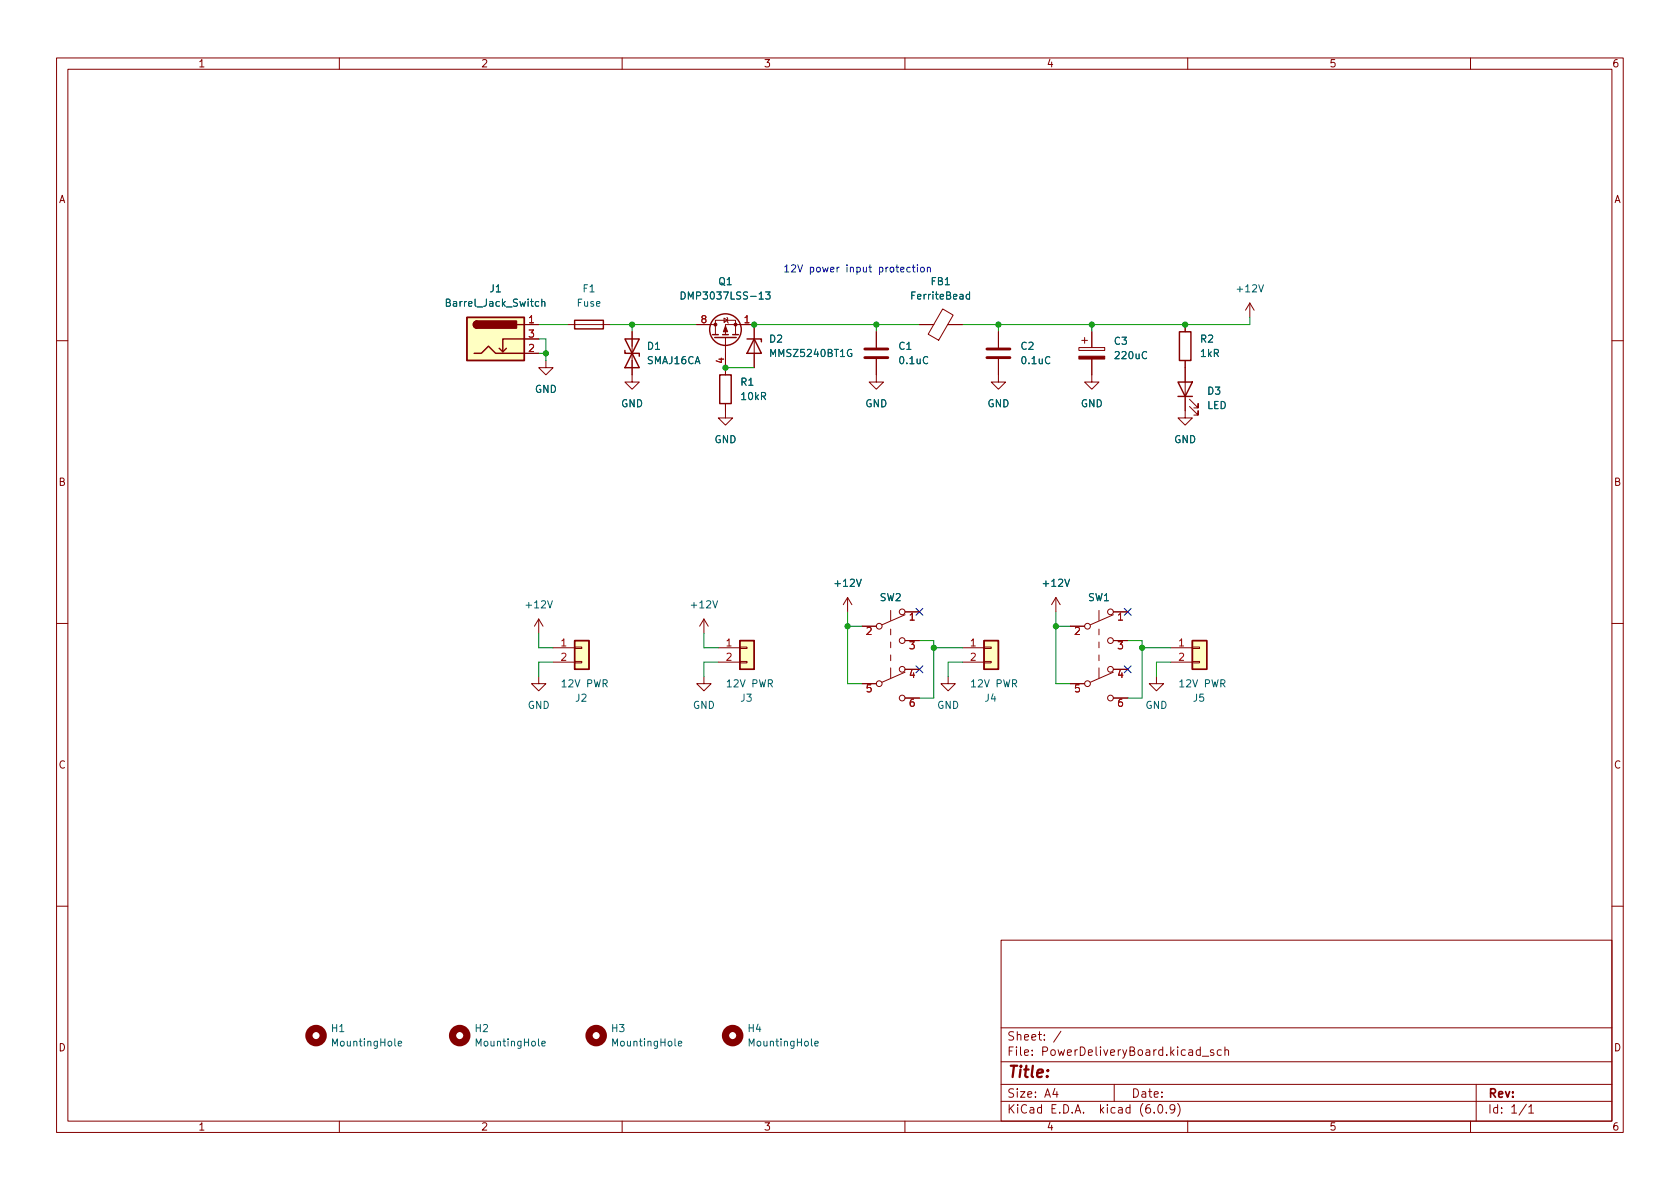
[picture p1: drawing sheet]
<svg xmlns="http://www.w3.org/2000/svg" width="297mm" height="210mm" viewBox="0 0 297 210" stroke-linecap="round" stroke-linejoin="round" font-family="sans-serif">
<g fill="none" stroke="#840000" stroke-width=".18">
<path d="M10 10.2h277v190.1h-277zM12 12.2h273v186.1h-273zM60 10.2v2M110 10.2v2M160 10.2v2M210 10.2v2M260 10.2v2M92.7 57.4h2.5M92.7 59.9h2.5M100.3 57.4h7.6M111.8 58.7v8.9h1.2l-1.2 1.2-1.3-1.2h1.3M123.2 57.4h3.3"/>
<path d="M126.5 59.2v-2.6h3.5v2.6M128 56.3l.7 .3-.7 .4zM128.3 59.2v-1.8h5v7.6M128.3 59.7v6.6M128.5 56.1l.2 .2v.7l.1 .1M154.9 58.7v2.8M162.6 57.4h2.5M166.7 54.6l1.8 1.1-2.5 4.5-1.9-1.1zM167.6 57.4h2.6M176.5 58.7v2.8M191.8 59.7v1M193 58.7v2.8"/>
<path d="M209.5 57.4v1.3M221 53.6l-.8 1.3M221 53.6v2.5M221 53.6l.7 1.3M10 60.2h2M92.7 62.5h2.5M96.5 63.7v1.3h1.3l-1.3 1.3-1.3-1.3h1.3M128.3 71.4v2.5h1.2l-1.2 1.3-1.3-1.3h1.3M154.9 63.5v4.1h1.3l-1.3 1.2-1.2-1.2h1.2M176.5 63.5v4.1h1.3l-1.3 1.2-1.2-1.2h1.2M190.8 61.5h4.5v.5h-4.5zM191.3 60.2h1"/>
<path d="M193 63.5v4.1h1.3l-1.3 1.2-1.2-1.2h1.2M209.5 63.7v10.2h1.3l-1.3 1.3-1.2-1.3h1.2M210.3 71.9l1.5 1.5v-.8v.8h-.7M210.3 70.6l1.5 1.5v-.7v.7h-.7M285 60.2h2M10 110.2h2M95.2 119.6v1.3h1.3l-1.3 1.3-1.2-1.3h1.2M95.2 109.5l-.7 1.2M95.2 109.5v2.5M95.2 109.5l.8 1.2M97.8 114.5h3.8M97.8 117.1h3.8"/>
<path d="M101.6 117h1.3v.2h-1.3zM101.6 114.4h1.3v.3h-1.3zM124.5 119.6v1.3h1.2l-1.2 1.3-1.3-1.3h1.3M124.5 109.5l-.8 1.2M124.5 109.5v2.5M124.5 109.5l.7 1.2M127 114.5h3.8M127 117.1h3.8M130.8 117h1.3v.2h-1.3zM130.8 114.4h1.3v.3h-1.3zM149.9 105.7l-.8 1.2M149.9 105.7v2.5"/>
<path d="M149.9 105.7l.7 1.2M152.4 110.7h2.5M157.5 107.9v1.8M157.5 111.2v1.1M157.5 113.5v1M157.5 115.8v1M157.5 118.1v1.8M160 108.2h2.6M160 113.3h2.6M160 118.4h2.6M160 118.9l-4 1.7M160 108.7l-4 1.8"/>
<path d="M167.6 119.6v1.3h1.3l-1.3 1.3-1.2-1.3h1.2M170.2 114.5h3.8M170.2 117.1h3.8M174 117h1.3v.2h-1.3zM174 114.4h1.3v.3h-1.3zM186.7 105.7l-.8 1.2M186.7 105.7v2.5M186.7 105.7l.8 1.2M189.2 110.7h2.6M194.3 107.9v1.8M194.3 111.2v1.1M194.3 113.5v1"/>
<path d="M194.3 115.8v1M194.3 118.1v1.8M196.8 118.9l-4 1.7M196.8 108.7l-4 1.8M196.8 108.2h2.6M196.8 113.3h2.6M196.8 118.4h2.6M204.5 119.6v1.3h1.2l-1.2 1.3-1.3-1.3h1.3M207 114.5h3.8M207 117.1h3.8M210.8 117h1.3v.2h-1.3zM210.8 114.4h1.3v.3h-1.3z"/>
<path d="M285 110.2h2M152.4 120.9h2.5M160 123.4h2.6M189.2 120.9h2.6M196.8 123.4h2.6M10 160.2h2M177 166.3h108v32h-108zM285 160.2h2M60 198.3v2M110 198.3v2M160 198.3v2M177 194.8h108"/>
<path d="M177 191.8h108M177 187.8h108M177 181.8h108M186.5 192.5l-.4 1h1M186.9 193v1M187.6 182.4l-1.3 1.9M197 191.8v3M204.1 196.7v.1M204.9 195.4l.2-.1a.81 .81 0 0 1 .6 .7 .81 .81 0 0 1-.3 .8h-.2a.81 .81 0 0 1-.6-.6 .81 .81 0 0 1 .3-.8zM206.2 196.7v.1M207.7 196l-.3 .3h-.3l-.2-.3 .1-.6 .4-.1 .2 .2a.99 .99 0 0 1-.3 1.3h-.3M208.2 195.1a1.72 1.72 0 0 1 0 2.3"/>
<path d="M210 198.3v2M212.2 185.7l-.4-.1-.3 .3v.4l.1 .3h.6M212.2 185.1v1.5M212.6 186.8h1.1M214.6 185.7l-.4-.1-.2 .2 .1 .3 .5 .1v.4h-.6M215.9 185.7l-.4-.1-.3 .3v.4l.2 .3h.5M216.6 185.8l.2-.2 .3 .1 .1 .9M216.6 185.1v1.5M260 198.3v2M261 191.8v6.5M269.9 195.3l-1.3 1.9M270.3 195.8l.4-.5v1.5"/>
<path d="M270.3 196.8h.9"/>
<circle cx="155.4" cy="110.7" r=".51"/>
<circle cx="159.5" cy="118.4" r=".51"/>
<circle cx="159.5" cy="108.2" r=".51"/>
<circle cx="159.5" cy="113.3" r=".51"/>
<circle cx="192.3" cy="110.7" r=".51"/>
<circle cx="196.3" cy="118.4" r=".51"/>
<circle cx="196.3" cy="113.3" r=".51"/>
<circle cx="196.3" cy="108.2" r=".51"/>
<circle cx="155.4" cy="120.9" r=".51"/>
<circle cx="159.5" cy="123.4" r=".51"/>
<circle cx="192.3" cy="120.9" r=".51"/>
<circle cx="196.3" cy="123.4" r=".51"/>
</g>
<g fill="#ffffc2" stroke="#ffffc2" stroke-width=".18">
<path d="M174 113.3h2.5v5.1h-2.5z"/>
<path d="M130.8 113.3h2.5v5.1h-2.5z"/>
<path d="M210.8 113.3h2.6v5.1h-2.6z"/>
<path d="M101.6 113.3h2.5v5.1h-2.5z"/>
<path d="M82.5 56.1h10.2v7.6h-10.2z"/>
</g>
<g fill="none" stroke="#840000" stroke-width=".25">
<path d="M82.5 56.1h10.2v7.6h-10.2zM84.3 56.8a.64 .64 0 0 0-.6 .6 .64 .64 0 0 0 .6 .6M91.4 57.4h1.3M92.7 59.9h-3.8v2.3l-.6-.6M101.6 56.6h5.1v1.6h-5.1zM110.5 59.9h2.5l-2.5 5.1h2.5zM126 59.2h1M126.4 59.7h3.8M127.8 59.2h1M129.5 59.2h1.1M132.1 59.9h2.5v.5M133.3 59.9l1.3 2.6h-2.5z"/>
<path d="M208.5 58.7h2.1v5h-2.1zM83.8 62.5h1.3l1.3-1.3 1.2 1.3h5.1M89.5 61.6l-.6 .6M110.5 62v.5h2.5v.5M127.3 66.3h2v5.1h-2zM208.3 67.6h2.5l-1.3 2.5zM208.3 70.1h2.5M101.6 113.3h2.5v5.1h-2.5zM130.8 113.3h2.5v5.1h-2.5zM174 113.3h2.5v5.1h-2.5zM210.8 113.3h2.6v5.1h-2.6z"/>
<circle cx="128.3" cy="58.3" r="2.79"/>
</g>
<g fill="none" stroke="#840000" stroke-width="1.3">
<circle cx="55.9" cy="183.1" r="1.27"/>
<circle cx="81.3" cy="183.1" r="1.27"/>
<circle cx="105.4" cy="183.1" r="1.27"/>
<circle cx="129.5" cy="183.1" r="1.27"/>
</g>
<path d="M95.8 53.4l.2-.1 .3 .1v.8M95.8 52.9v1.3M120.4 51.6a.64 .64 0 0 1 .8 .7 .64 .64 0 0 1-.8 .6zM135.4 51.6h.8l-.5 .5 .4 .1v.6l-.2 .1-.5-.1M171.4 52.1l-.3-.1-.3 .3 .1 .5h.5M171.4 51.6v1.3M70.4 184.5l.6-.1v-.2l-.4-.1-.2 .2 .1 .6h.5M95.8 184.5l.6-.1v-.2l-.4-.1-.2 .2 .1 .6h.5M119.9 184.5l.6-.1v-.2l-.4-.1-.2 .2 .1 .6h.5M144.1 184.5l.6-.1-.1-.2-.3-.1-.2 .2v.6h.5" fill="none" stroke="#006464" stroke-width=".18"/>
<g fill="#840000" stroke="#840000" stroke-width=".18">
<path d="M190.8 63h4.5v.5h-4.5z"/>
<path d="M128.3 57.7l.4 1h-.8z"/>
<circle cx="130" cy="57.4" r=".25"/>
<circle cx="126.5" cy="57.4" r=".25"/>
</g>
<path d="M152.9 61.7h4.1M152.9 63.2h4.1M174.5 61.7h4.1M174.5 63.2h4.1" fill="none" stroke="#840000" stroke-width=".51"/>
<g fill="#840000" stroke="#840000" stroke-width=".25">
<path d="M83.9 57l.4-.2v1.2a.64 .64 0 0 1-.6-.4 .64 .64 0 0 1 .2-.6z"/>
<path d="M84.3 56.8h7v1.2h-7z"/>
</g>
<path d="M160.9 47.3h-.3l-.3 .2 .2 .5h.4M161.3 47.3h.5M161.5 46.8v1.1l.3 .2M162.2 46.8v.1M162.2 47.3v.8M162.9 47.3h.3l.2 .2v.4l-.2 .2-.3-.1-.1-.1zM164 47.4l.1-.1h.4v.8M164 47.3v.8" fill="none" stroke="#0000c2" stroke-width=".18"/>
<g fill="none" stroke="#009600" stroke-width=".18">
<path d="M95.2 57.4h5.1M95.2 59.9h1.3v3.8M107.9 57.4h15.3M111.8 57.4v1.3M133.3 57.4h29.3M154.9 57.4v1.3M176.5 57.4v1.3M193 57.4v1.3M221 56.1v1.3h-50.8M95.2 62.5h1.3M128.3 65h5M95.2 112v2.5h2.6"/>
<path d="M97.8 117.1h-2.6v2.5M124.5 112v2.5h2.5M127 117.1h-2.5v2.5M149.9 108.2v12.7h2.5M149.9 110.7h2.5M162.6 113.3h2.5v10.1h-2.5M165.1 114.5h5.1M170.2 117.1h-2.6v2.5M186.7 108.2v12.7h2.5M186.7 110.7h2.5M199.4 113.3h2.5v10.1h-2.5M201.9 114.5h5.1"/>
<path d="M207 117.1h-2.5v2.5"/>
</g>
<path d="M162 107.6l1.2 1.2M162 117.7l1.2 1.3M163.2 107.6l-1.2 1.2M163.2 117.7l-1.2 1.3M198.8 107.6l1.2 1.2M198.8 117.7l1.2 1.3M200 107.6l-1.2 1.2M200 117.7l-1.2 1.3" fill="none" stroke="#000084" stroke-width=".18"/>
<g fill="#009600" stroke="#009600" stroke-width=".18">
<circle cx="186.7" cy="110.7" r=".46"/>
<circle cx="201.9" cy="114.5" r=".46"/>
<circle cx="165.1" cy="114.5" r=".46"/>
<circle cx="193" cy="57.4" r=".46"/>
<circle cx="209.5" cy="57.4" r=".46"/>
<circle cx="176.5" cy="57.4" r=".46"/>
<circle cx="149.9" cy="110.7" r=".46"/>
<circle cx="128.3" cy="65" r=".46"/>
<circle cx="133.3" cy="57.4" r=".46"/>
<circle cx="154.9" cy="57.4" r=".46"/>
<circle cx="111.8" cy="57.4" r=".46"/>
<circle cx="96.5" cy="62.5" r=".46"/>
</g>
<text font-size="2.8" fill="#840000" x="178" y="190.6">Title:</text>
<g font-size="2.1" fill="#840000">
<text x="178" y="184">Sheet: /</text>
<text x="178" y="186.7">File: PowerDeliveryBoard.kicad_sch</text>
<text x="178" y="196.9">KiCad E.D.A. kicad (6.0.9)</text>
<text x="178" y="194.1">Size: A4</text>
<text x="200" y="194.1">Date:</text>
<text x="263" y="194.1">Rev:</text>
<text x="263" y="196.9">Id: 1/1</text>
</g>
<g font-size="1.8" fill="#840000">
<text x="35" y="11.9">1</text>
<text x="85" y="11.9">2</text>
<text x="135" y="11.9">3</text>
<text x="185" y="11.9">4</text>
<text x="235" y="11.9">5</text>
<text x="285" y="11.9">6</text>
<text x="10.3" y="35.9">A</text>
<text x="285.3" y="35.9">A</text>
<text x="10.3" y="85.9">B</text>
<text x="285.3" y="85.9">B</text>
<text x="10.3" y="135.9">C</text>
<text x="285.3" y="135.9">C</text>
<text x="10.3" y="185.9">D</text>
<text x="285.3" y="185.9">D</text>
<text x="35" y="199.9">1</text>
<text x="85" y="199.9">2</text>
<text x="135" y="199.9">3</text>
<text x="185" y="199.9">4</text>
<text x="235" y="199.9">5</text>
<text x="285" y="199.9">6</text>
</g>
<g font-size="1.8" fill="#006464">
<text x="86.6" y="51.7">J1</text>
<text x="103.1" y="51.7">F1</text>
<text x="121.3" y="53">DMP3037LSS-13</text>
<text x="127.1" y="50.4">Q1</text>
<text x="161.4" y="53">FerriteBead</text>
<text x="164.6" y="50.4">FB1</text>
<text x="218.9" y="51.7">+12V</text>
<text x="79.3" y="54.2">Barrel_Jack_Switch</text>
<text x="102.1" y="54.2">Fuse</text>
<text x="114.4" y="64.4">SMAJ16CA</text>
<text x="114.5" y="61.8">D1</text>
<text x="136.1" y="60.6">D2</text>
<text x="136.5" y="63.1">MMSZ5240BT1G</text>
<text x="158.9" y="61.8">C1</text>
<text x="159.1" y="64.4">0.1uC</text>
<text x="180.5" y="61.8">C2</text>
<text x="180.7" y="64.4">0.1uC</text>
<text x="197" y="61">C3</text>
<text x="197.3" y="63.5">220uC</text>
<text x="212.3" y="60.6">R2</text>
<text x="212.3" y="63.1">1kR</text>
<text x="94.6" y="69.5">GND</text>
<text x="131" y="68.2">R1</text>
<text x="131.1" y="70.7">10kR</text>
<text x="213.5" y="69.8">D3</text>
<text x="109.8" y="72">GND</text>
<text x="153" y="72">GND</text>
<text x="174.6" y="72">GND</text>
<text x="191.1" y="72">GND</text>
<text x="213.4" y="72.3">LED</text>
<text x="126.3" y="78.4">GND</text>
<text x="207.6" y="78.4">GND</text>
<text x="93.2" y="107.6">+12V</text>
<text x="122.4" y="107.6">+12V</text>
<text x="147.8" y="103.8">+12V</text>
<text x="155.6" y="106.3">SW2</text>
<text x="184.6" y="103.8">+12V</text>
<text x="192.4" y="106.3">SW1</text>
<text x="93.3" y="125.3">GND</text>
<text x="99.5" y="121.5">12V PWR</text>
<text x="101.8" y="124.1">J2</text>
<text x="122.5" y="125.3">GND</text>
<text x="128.7" y="121.5">12V PWR</text>
<text x="131" y="124.1">J3</text>
<text x="165.7" y="125.3">GND</text>
<text x="171.9" y="121.5">12V PWR</text>
<text x="174.2" y="124.1">J4</text>
<text x="202.5" y="125.3">GND</text>
<text x="208.7" y="121.5">12V PWR</text>
<text x="211" y="124.1">J5</text>
<text x="58.6" y="182.5">H1</text>
<text x="59" y="185">MountingHole</text>
<text x="84" y="182.5">H2</text>
<text x="84.4" y="185">MountingHole</text>
<text x="108.2" y="182.5">H3</text>
<text x="108.5" y="185">MountingHole</text>
<text x="132.3" y="182.5">H4</text>
<text x="132.6" y="185">MountingHole</text>
</g>
<text font-size="1.8" fill="#0000c2" x="138.4" y="48.2">12V power input protection</text>
<g font-size="1.8" fill="#a90000">
<text x="93.5" y="57.1">1</text>
<text x="93.5" y="59.7">3</text>
<text x="124" y="57.1">8</text>
<text x="131.6" y="57.1">1</text>
<text x="93.5" y="62.2">2</text>
<text x="128" y="64.2" transform="rotate(-90 128 64.2)">4</text>
<text x="153.2" y="112.3">2</text>
<text x="160.8" y="109.7">1</text>
<text x="190" y="112.3">2</text>
<text x="197.6" y="109.7">1</text>
<text x="99.2" y="114.3">1</text>
<text x="99.2" y="116.8">2</text>
<text x="128.4" y="114.3">1</text>
<text x="128.4" y="116.8">2</text>
<text x="160.8" y="114.8">3</text>
<text x="160.8" y="119.9">4</text>
<text x="171.6" y="114.3">1</text>
<text x="171.6" y="116.8">2</text>
<text x="197.6" y="114.8">3</text>
<text x="197.6" y="119.9">4</text>
<text x="208.4" y="114.3">1</text>
<text x="208.4" y="116.8">2</text>
<text x="153.2" y="122.4">5</text>
<text x="160.8" y="125">6</text>
<text x="190" y="122.4">5</text>
<text x="197.6" y="125">6</text>
</g>
</svg>
